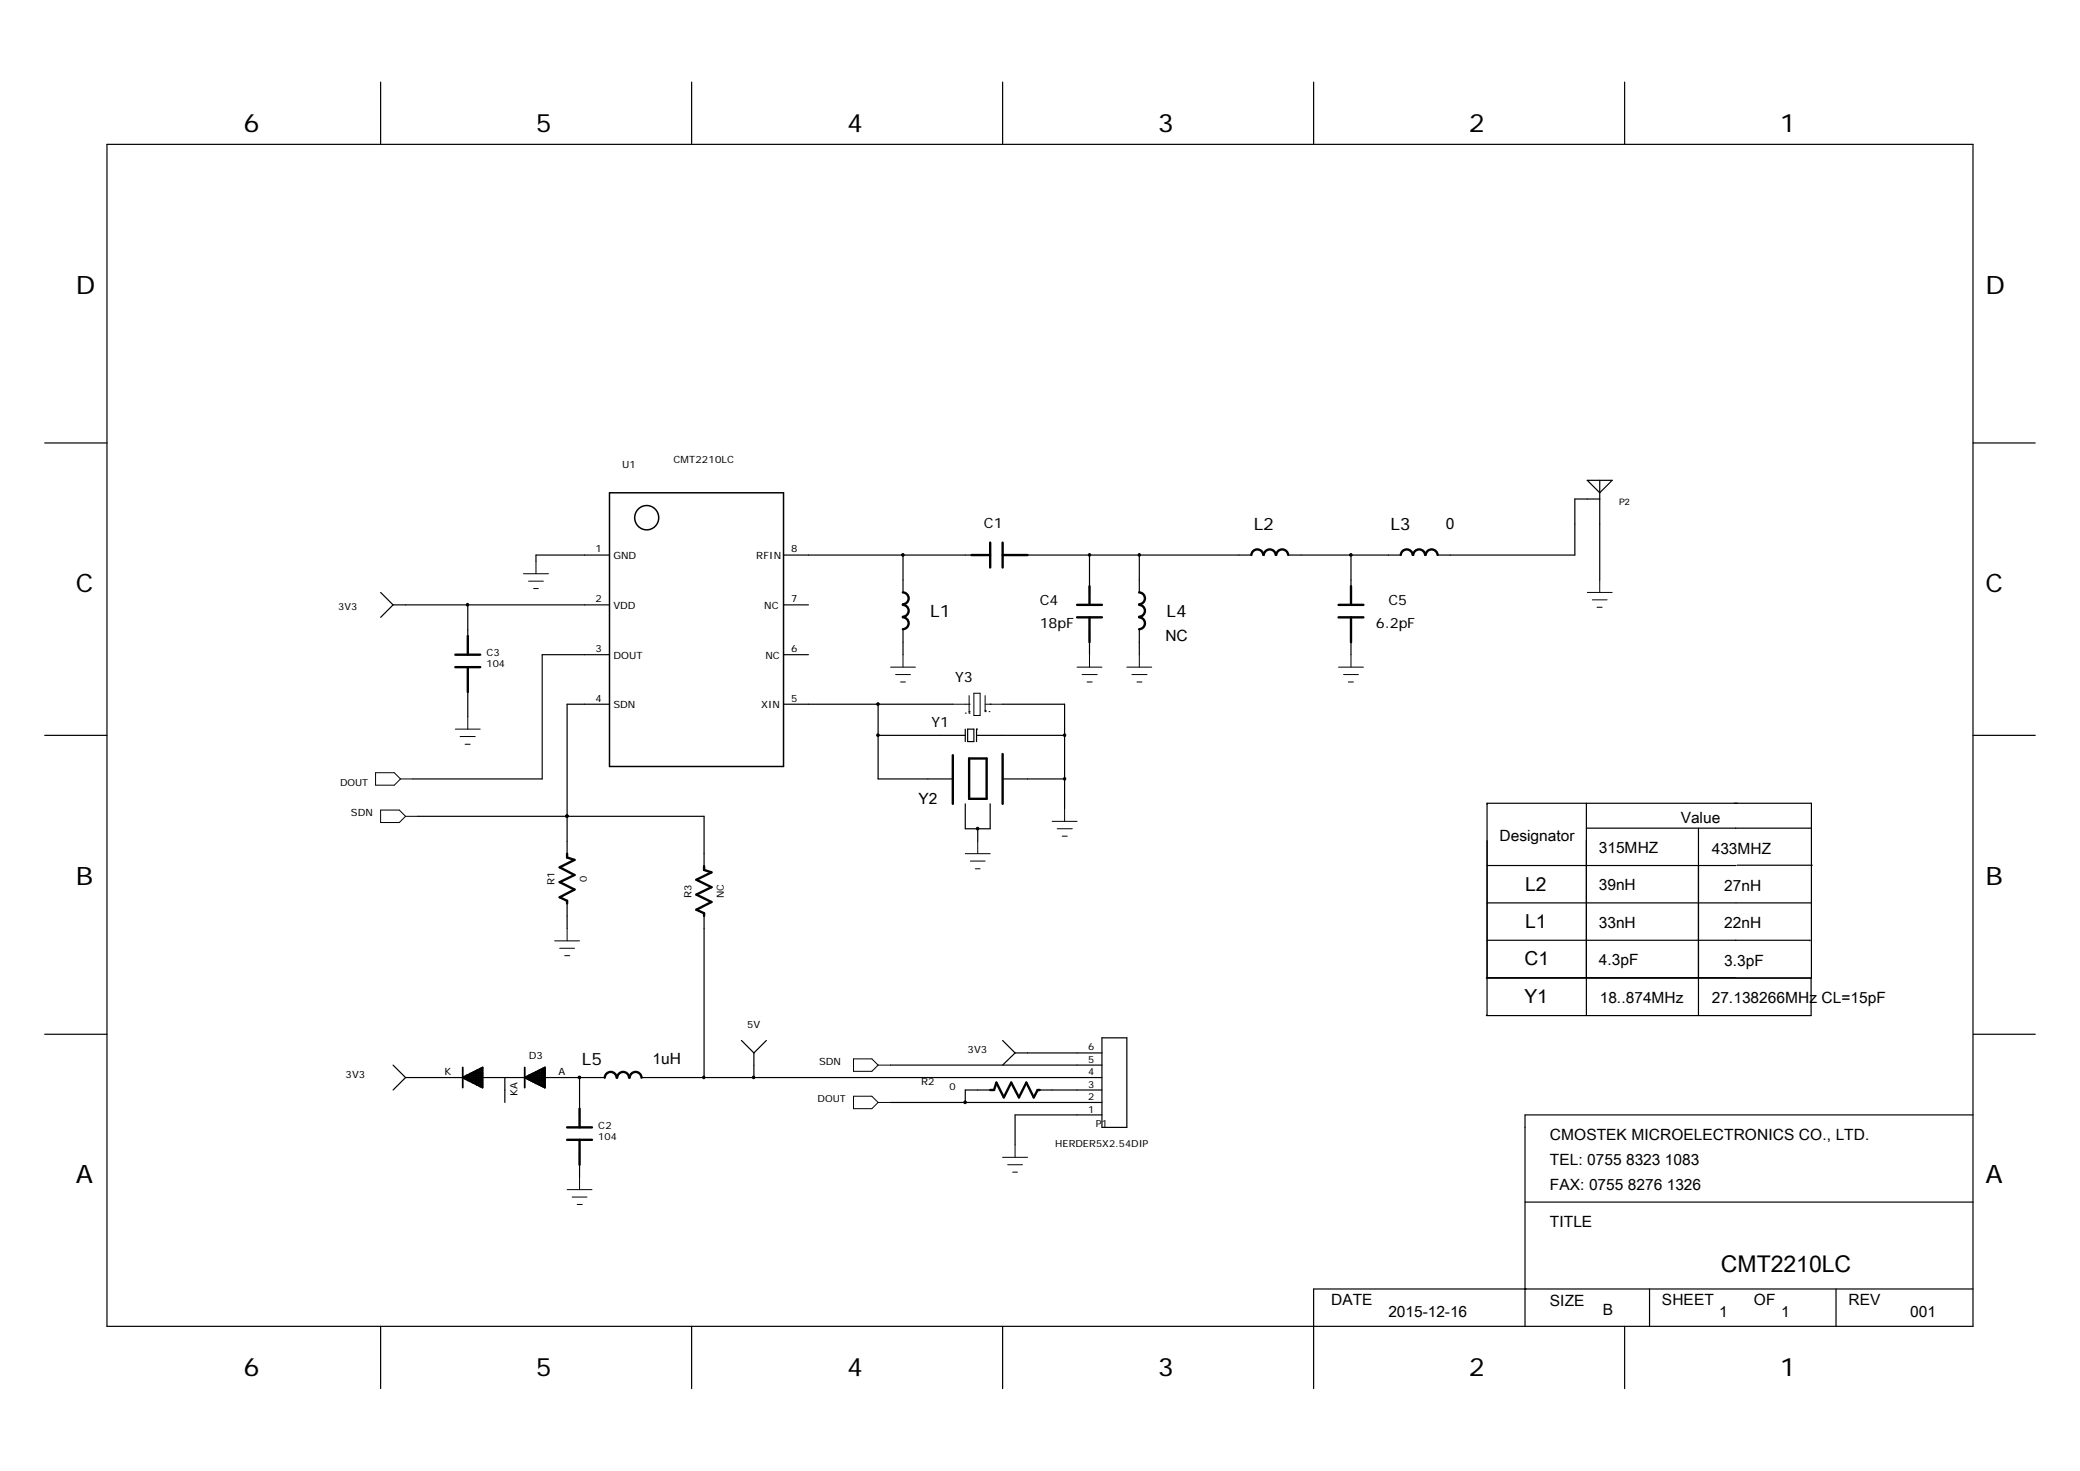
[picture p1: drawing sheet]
<svg xmlns="http://www.w3.org/2000/svg" width="297mm" height="210mm" viewBox="0 0 297 210" stroke-linecap="round" stroke-linejoin="round" font-family="sans-serif">
<g fill="none" stroke="#000" stroke-width=".17">
<path d="M54.3 11.7v8.9M98.8 11.7v8.9M143.2 11.7v8.9M187.6 11.7v8.9M232 11.7v8.9M15.3 20.6h266.4v168.7h-266.4zM6.4 63.2h8.9M87 79.2h-10.5v.9M111.9 79.2h27.7M128.9 79.2v5.4M144.9 79.2h33.8M155.6 79.2v5.4"/>
<path d="M162.7 79.2v5.4M184 79.2h16M192.9 79.2v5.4M226.6 68.6h3.6l-1.8 1.8zM228.4 68.6v14.2M228.4 71.2h-3.5v8h-19.6M281.7 63.2h8.9M54.3 84.6l1.8 1.8M56.1 86.4h30.9M56.1 86.4l-1.8 1.7M66.8 86.4v5.3M66.8 97v5.3"/>
<path d="M87 93.5h-9.6v17.7h-18.4M111.9 86.4h3.5M111.9 93.5h3.5M128.9 89.9v3.6M155.6 89.9v3.6M162.7 89.9v3.6M192.9 89.9v3.6M6.4 105h8.9M59.7 116.5h40.8v7.1M81 116.5h.1M87 100.5h-6v21.4M111.9 100.5h24.2"/>
<path d="M125.4 105h12.4M125.4 100.5v10.7h10.7M137.8 104.1v1.8M137.8 114.8v3.5h3.6v-3.5M138.2 104.1h.9v1.8h-.9zM139.4 104.1h.1M139.4 105h12.6M139.4 104.1v1.8M139.6 118.3v1.8M143.2 100.5h8.8v15M143.2 111.2h8.8M226.5 114.7v30.2"/>
<path d="M226.5 118.2h32.1M242.5 118.2v26.7M281.7 105h8.9M81 129v3.5M100.5 130.8v23M212.3 139.6h46.3v5.4h-46.3v-.1M212.3 134.2h46.1v.1M212.3 128.9h35.6M212.3 123.6h35.6M212.3 139.6h35.6M247.9 139.6h10.7v-24.9h-46.3v30.2M247.9 128.9h10.7"/>
<path d="M248 123.5h10.8M6.4 147.7h8.9M56.1 152.1l1.8 1.7M57.9 153.8h8.9M57.9 153.8l-1.8 1.8M68.6 153.8h7M72.1 153.8v3.6M77.8 153.8h8.5M82.8 153.8v5.4M91.6 153.8h65.7M105.9 148.5l1.7 1.8M107.6 150.3v3.5"/>
<path d="M109.4 148.5l-1.8 1.8M127.2 157.4h30.1M127.2 152.1h30.1M141.4 155.6h-3.6v1.8M143.2 148.5l1.7 1.8M144.9 150.3h12.4M144.9 150.3l-1.7 1.8M148.5 155.6h8.8M157.3 159.2h-12.4v4.2M157.3 148.2h3.6v12.7h-3.6zM281.7 159.2h-63.9v30.1M281.8 147.7h8.8"/>
<path d="M82.8 164.5v3.6M217.8 171.6h63.9M54.3 189.3v8.9M98.8 189.3v8.9M143.2 189.3v8.9M217.8 184h.1M232 189.3v8.9M235.5 184v5.3M262.2 184v5.3M281.7 184h-94.1v14.2"/>
</g>
<g fill="none" stroke="#000" stroke-width=".21">
<path d="M87 70.4h24.9v39h-24.9z"/>
<circle cx="92.3" cy="73.9" r="1.73"/>
</g>
<g fill="none" stroke="#000" stroke-width=".34">
<path d="M138.7 79.2h2.7M141.4 77.5v3.5M143.2 77.5v3.5M143.2 79.2h3.5M178.7 79.2a.85 .85 0 0 1 .8-.8 .85 .85 0 0 1 .9 .8M180.5 79.2a.85 .85 0 0 1 .8-.8 .85 .85 0 0 1 .9 .8M182.2 79.2a.85 .85 0 0 1 .9-.8 .85 .85 0 0 1 .8 .8M200 79.2a.85 .85 0 0 1 .9-.8 .85 .85 0 0 1 .8 .8M201.8 79.2a.85 .85 0 0 1 .8-.8 .85 .85 0 0 1 .9 .8M203.6 79.2a.85 .85 0 0 1 .8-.8 .85 .85 0 0 1 .9 .8M65 93.5h3.6M65 95.2h3.6"/>
<path d="M66.8 90.8v2.7M66.8 95.2v3.6M128.9 84.6a.85 .85 0 0 1 .8 .8 .85 .85 0 0 1-.8 .9M128.9 86.4a.85 .85 0 0 1 .8 .8 .85 .85 0 0 1-.8 .8M128.9 88.1a.85 .85 0 0 1 .8 .9 .85 .85 0 0 1-.8 .8M153.8 86.4h3.5M153.8 88.1h3.5M155.6 83.7v2.7M155.6 88.1v3.6M162.7 84.6a.85 .85 0 0 1 .8 .8 .85 .85 0 0 1-.8 .9M162.7 86.4a.85 .85 0 0 1 .8 .8 .85 .85 0 0 1-.8 .8M162.7 88.1a.85 .85 0 0 1 .8 .9 .85 .85 0 0 1-.8 .8"/>
<path d="M191.1 86.4h3.6M191.1 88.1h3.6M192.9 83.7v2.7M192.9 88.1v3.6M136.1 107.8v7M138.4 108.3h2.5v5.7h-2.5zM143.2 107.6v7.2M81 121.9v.5l1 .4-2.1 1 2.1 1.1-2.1 1 2.1 1.1-2.1 1.1 1.1 .5v.4M100.5 123.6v.6l1.1 .3-2.2 1.1 2.2 1.1-2.2 1 2.2 1.1-2.2 1.1 1.1 .5v.4M82.8 158.3v2.6M86.4 153.9a.85 .85 0 0 1 .8-.9 .85 .85 0 0 1 .8 .9M88.1 153.9a.85 .85 0 0 1 .9-.9 .85 .85 0 0 1 .8 .9"/>
<path d="M89.9 153.9a.85 .85 0 0 1 .9-.9 .85 .85 0 0 1 .8 .9M141.4 155.6h.5l.4-1 1 2.1 1.1-2.1 1.1 2.1 1.1-2.1 1 2.1 .6-1.1h.3M81 160.9h3.5M81 162.7h3.5M82.8 162.7v3.6"/>
</g>
<g fill="none" stroke="#000" stroke-width=".25">
<path d="M66.1 153.8h2.8M66.1 153.8l2.8-1.4v2.9zM66.1 152.4v2.9M66.3 153.7v.3M66.5 154h2.4M66.8 153.5v.8M67 154.3h1.9M67.3 153.2v1.3M67.5 154.6h1.4M67.9 152.9v1.8M68 154.8h.9M68.1 152.8v2.1"/>
<path d="M68.1 152.8h.8M68.3 152.7v2.3M68.5 155.1h.4M68.6 152.6v2.5M68.6 152.6h.3M68.8 152.5v2.7M68.9 153.5h-2.3v.6M68.9 153.3h-1.8v1.1M68.9 153.1h-1.3v1.5M74.9 153.8l2.9-1.4v2.9zM74.9 153.8h2.9M74.9 152.4v2.9"/>
<path d="M75 153.8v.1M75.3 153.7v.3M75.3 154h2.5M75.5 153.5h2.3M75.6 153.5v.7M75.8 153.4v.9M75.9 154.3h1.9M76 153.3h1.8M76.1 153.3v1.1M76.3 153.2v1.3M76.4 154.6h1.4M76.5 153.1h1.3"/>
<path d="M76.5 153v1.7M76.8 152.9v1.9M76.9 154.8h.9M77 152.8h.8M77 152.8v2.1M77.3 152.6v2.4M77.3 155.1h.5M77.5 152.6h.3M77.5 152.5v2.6"/>
</g>
<g fill="none" stroke="#000" stroke-width=".14">
<path d="M74.8 81.9h3.5M75.5 83h2.1M76.2 84h.7M76.5 80.1v1.8M127.2 95.2h3.5M127.9 96.3h2.1M128.6 97.4h.7M128.9 93.5v1.7M138.4 99.3v2.5M139.1 99h.8v3.1h-.8zM140.7 99.3v2.3M153.8 95.2h3.5"/>
<path d="M154.5 96.3h2.2M155.2 97.4h.7M155.6 93.5v1.7M160.9 95.2h3.6M161.6 96.3h2.2M162.3 97.4h.8M162.7 93.5v1.7M191.1 95.2h3.6M191.8 96.3h2.2M192.5 97.4h.7M192.9 93.5v1.7M226.6 84.6h3.6"/>
<path d="M227.4 85.6h2.1M228 86.7h.8M228.4 82.8v1.8M53.6 110.3h2.7l.9 .9-.9 .9h-2.7zM54.3 115.6h2.7l.9 .9-.9 .9h-2.7zM57.2 111.2h1.8M57.9 116.5h1.8M65 104.1h3.6M65.7 105.1h2.2M66.4 106.2h.7M66.8 102.3v1.8M136.1 100.5h2.3"/>
<path d="M137.8 101.8h.1M138.4 101.6h.1M138.4 101.8h.1M138.4 100.5h.1M140.7 101.6h.1M140.7 101.4h.1M140.7 100.5h2.5M141.2 101.6h.1M141.4 100.5h.1M150.2 117.3h3.6M151 118.3h2.1M151.7 119.4h.7"/>
<path d="M152 115.5v1.8M79.2 134.3h3.6M79.9 135.4h2.1M80.6 136.4h.8M81 132.5v1.8M137.8 121.9h3.6M138.5 122.9h2.2M139.3 124h.6M139.6 120.1v1.8M121.9 156.5h2.6l.9 .9-.9 .9h-2.6zM121.9 151.2h2.6l.9 .9-.9 .8h-2.6zM125.4 157.4h1.8"/>
<path d="M125.4 152.1h1.8M81 169.8h3.5M81.7 170.9h2.1M82.4 172h.7M82.8 168.1v1.7M143.2 165.2h3.5M143.9 166.3h2.1M144.6 167.3h.7M144.9 163.4v1.8"/>
</g>
<g fill="#000" stroke="#000" stroke-width=".14">
<circle cx="128.9" cy="79.2" r=".19"/>
<circle cx="155.6" cy="79.2" r=".18"/>
<circle cx="162.7" cy="79.2" r=".18"/>
<circle cx="192.9" cy="79.2" r=".19"/>
<circle cx="66.7" cy="86.3" r=".18"/>
<circle cx="81" cy="116.5" r=".19"/>
<circle cx="125.4" cy="105" r=".19"/>
<circle cx="125.4" cy="100.5" r=".19"/>
<circle cx="139.6" cy="118.3" r=".19"/>
<circle cx="152" cy="104.9" r=".18"/>
<circle cx="152" cy="111.2" r=".18"/>
<circle cx="82.7" cy="153.8" r=".19"/>
<circle cx="100.5" cy="153.8" r=".18"/>
<circle cx="107.6" cy="153.8" r=".18"/>
<circle cx="137.8" cy="157.4" r=".19"/>
</g>
<g font-size="3.6">
<text x="34.8" y="18.8">6</text>
<text x="76.5" y="18.8">5</text>
<text x="121" y="18.8">4</text>
<text x="165.3" y="18.8">3</text>
<text x="209.8" y="18.8">2</text>
<text x="254.2" y="18.8">1</text>
<text x="10.8" y="41.9">D</text>
<text x="283.5" y="41.9">D</text>
<text x="10.8" y="84.6">C</text>
<text x="283.5" y="84.6">C</text>
<text x="10.8" y="126.3">B</text>
<text x="283.5" y="126.3">B</text>
<text x="10.8" y="168.9">A</text>
<text x="283.5" y="168.9">A</text>
<text x="34.8" y="196.5">6</text>
<text x="76.5" y="196.5">5</text>
<text x="121" y="196.5">4</text>
<text x="165.3" y="196.5">3</text>
<text x="209.8" y="196.5">2</text>
<text x="254.2" y="196.5">1</text>
</g>
<text font-size="3.3" x="245.7" y="181.6">CMT2210LC</text>
<g font-size="2.7">
<text x="217.8" y="127.2">L2</text>
<text x="217.7" y="137.8">C1</text>
<text x="217.8" y="132.5">L1</text>
<text x="217.7" y="143.1">Y1</text>
</g>
<g font-size="2.4">
<text x="179" y="75.7">L2</text>
<text x="198.5" y="75.7">L3</text>
<text x="132.8" y="88.1">L1</text>
<text x="166.6" y="88.1">L4</text>
<text x="83.1" y="152.1">L5</text>
</g>
<g font-size="2.2">
<text x="206.5" y="75.5">0</text>
<text x="166.4" y="91.5">NC</text>
<text x="131.1" y="114.8">Y2</text>
<text x="240" y="117.6">Value</text>
<text x="214.1" y="120">Designator</text>
<text x="228.3" y="121.8">315MHZ</text>
<text x="244.4" y="121.9">433MHZ</text>
<text x="228.3" y="127.1">39nH</text>
<text x="246.2" y="127.2">27nH</text>
<text x="228.3" y="137.8">4.3pF</text>
<text x="228.3" y="132.5">33nH</text>
<text x="246.2" y="137.9">3.3pF</text>
<text x="246.2" y="132.5">22nH</text>
<text x="228.4" y="143.2">18..874MHz</text>
<text x="244.4" y="143.2">27.138266MHz CL=15pF</text>
<text x="93.2" y="151.9">1uH</text>
<text x="221.3" y="166.3">TEL: 0755 8323 1083</text>
<text x="221.3" y="162.7">CMOSTEK MICROELECTRONICS CO., LTD.</text>
<text x="221.3" y="169.8">FAX: 0755 8276 1326</text>
<text x="221.3" y="175.2">TITLE</text>
<text x="190.1" y="186.3">DATE</text>
<text x="198.2" y="188">2015-12-16</text>
<text x="221.3" y="186.5">SIZE</text>
<text x="228.9" y="187.7">B</text>
<text x="237.3" y="186.3">SHEET</text>
<text x="245.5" y="188">1</text>
<text x="250.4" y="186.3">OF</text>
<text x="254.3" y="188">1</text>
<text x="263.9" y="186.3">REV</text>
<text x="272.7" y="188">001</text>
</g>
<g font-size="2">
<text x="140.5" y="75.4">C1</text>
<text x="148.5" y="86.4">C4</text>
<text x="148.5" y="89.7">18pF</text>
<text x="196.5" y="89.7">6.2pF</text>
<text x="198.2" y="86.4">C5</text>
<text x="136.4" y="97.4">Y3</text>
<text x="133" y="103.8">Y1</text>
</g>
<g font-size="1.4">
<text x="88.8" y="66.8">U1</text>
<text x="96.2" y="66.1">CMT2210LC</text>
<text x="85" y="78.9">1</text>
<text x="87.6" y="79.8">GND</text>
<text x="108" y="79.8">RFIN</text>
<text x="113" y="78.9">8</text>
<text x="48.3" y="87.1">3V3</text>
<text x="85" y="86">2</text>
<text x="87.6" y="86.9">VDD</text>
<text x="109.1" y="86.9">NC</text>
<text x="113" y="86">7</text>
<text x="69.5" y="93.6">C3</text>
<text x="69.5" y="95.2">104</text>
<text x="85" y="93.1">3</text>
<text x="87.6" y="94">DOUT</text>
<text x="109.3" y="94">NC</text>
<text x="113" y="93.1">6</text>
<text x="85" y="100.2">4</text>
<text x="87.6" y="101.1">SDN</text>
<text x="108.7" y="101.1">XIN</text>
<text x="113" y="100.2">5</text>
<text x="48.5" y="112.3">DOUT</text>
<text x="50.1" y="116.5">SDN</text>
<text x="83.8" y="125.9" transform="rotate(-90 83.8 125.9)">0</text>
<text x="79.2" y="126.4" transform="rotate(-90 79.2 126.4)">R1</text>
<text x="98.8" y="128.1" transform="rotate(-90 98.8 128.1)">R3</text>
<text x="103.4" y="128.2" transform="rotate(-90 103.4 128.2)">NC</text>
<text x="106.7" y="146.8">5V</text>
<text x="155.4" y="149.9">6</text>
<text x="49.4" y="153.8">3V3</text>
<text x="63.4" y="153.5">K</text>
<text x="75.5" y="151.2">D3</text>
<text x="79.7" y="153.5">A</text>
<text x="117" y="152.1">SDN</text>
<text x="131.5" y="154.9">R2</text>
<text x="135.6" y="155.6">0</text>
<text x="138.2" y="150.3">3V3</text>
<text x="155.4" y="155.3">3</text>
<text x="155.4" y="153.5">4</text>
<text x="155.4" y="151.7">5</text>
<text x="73.9" y="156.5" transform="rotate(-90 73.9 156.5)">KA</text>
<text x="85.4" y="161.1">C2</text>
<text x="116.7" y="157.4">DOUT</text>
<text x="155.4" y="158.8">1</text>
<text x="155.4" y="157">2</text>
<text x="156.5" y="160.9">P1</text>
<text x="85.4" y="162.7">104</text>
<text x="150.7" y="163.8">HERDER5X2.54DIP</text>
</g>
<text font-size="1.3" x="231.2" y="72.1">P2</text>
</svg>
